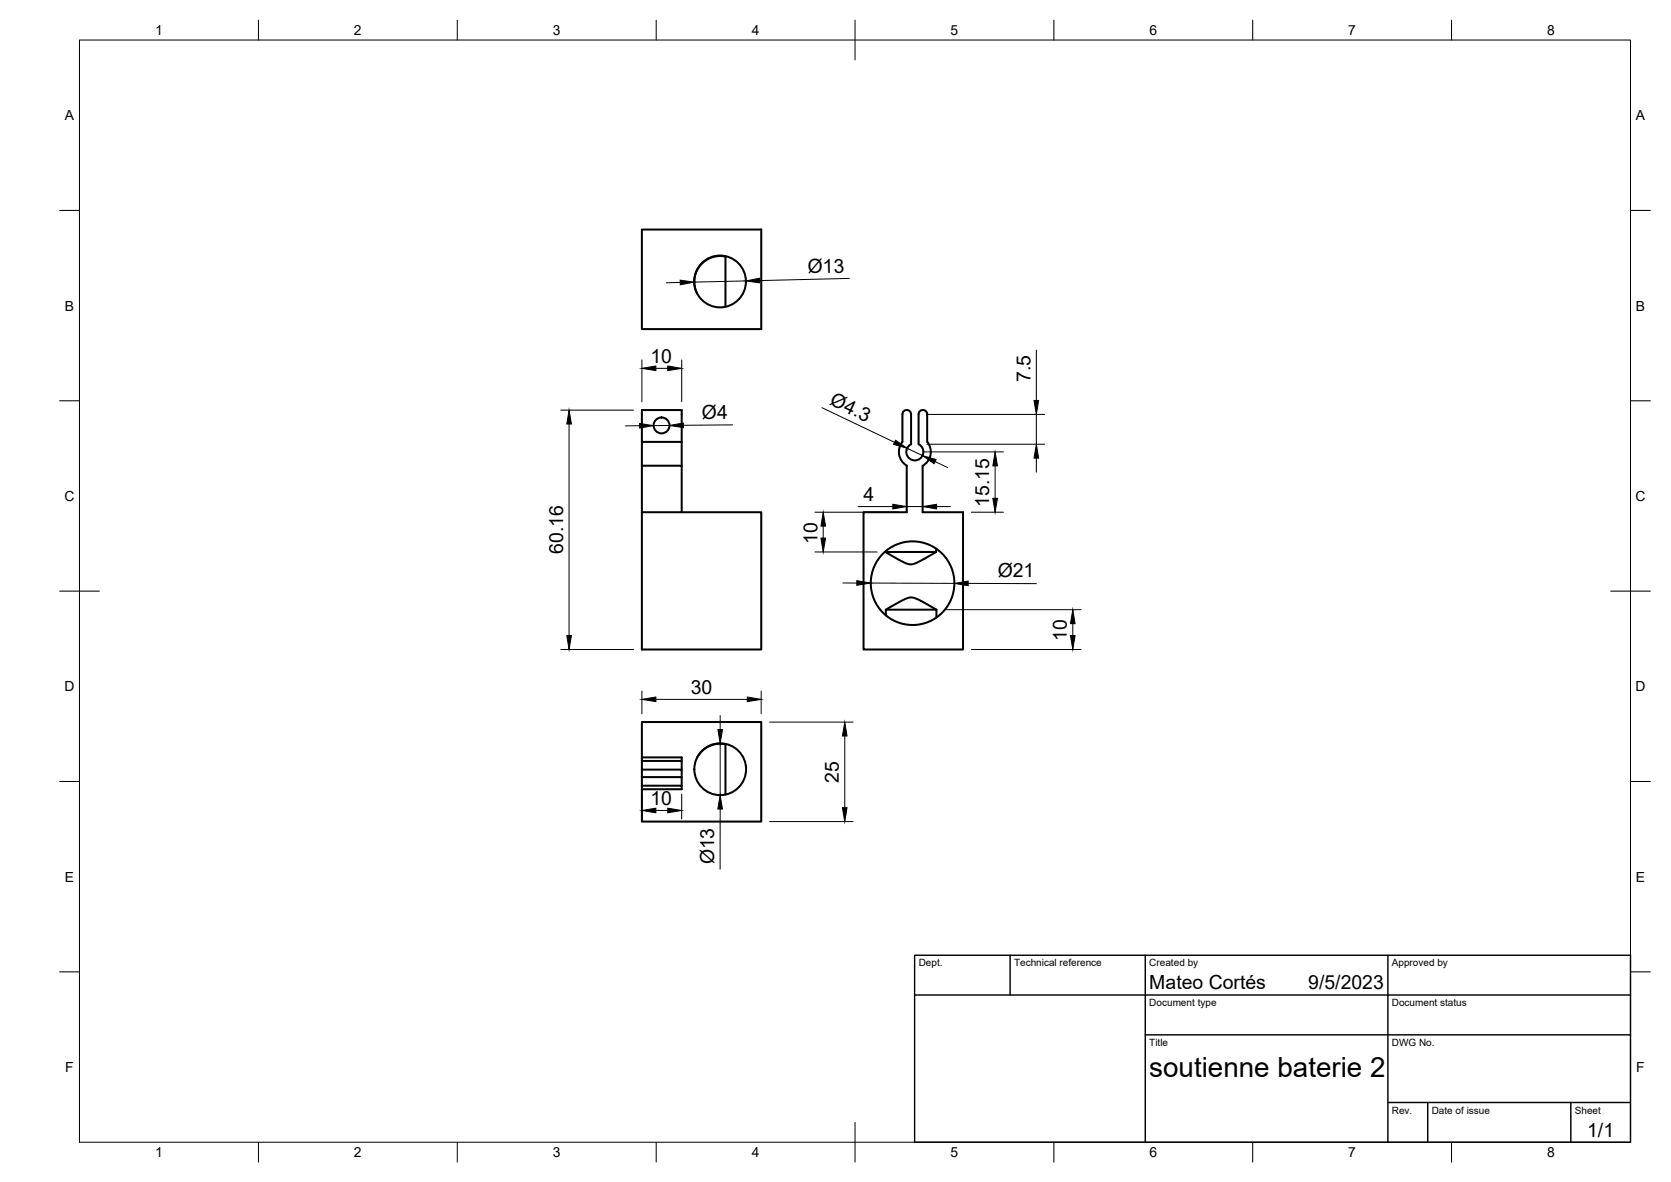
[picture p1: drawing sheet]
<svg xmlns="http://www.w3.org/2000/svg" width="420mm" height="297mm" viewBox="0 0 420 297" stroke-linecap="round" stroke-linejoin="round" font-family="sans-serif">
<!-- layer: Visible -->
<g fill="none" stroke="#000" stroke-width=".51">
<path d="M161.4 57.7h30v25h-30zM182.4 64.4v12.7M182.4 64.5l-1.9-.1-2 .5a6.6 6.6 0 0 0-3.3 8.8M161.4 111v6M171.4 111v-8h-10v8h10v6M226.9 111v-6.9a1.09 1.09 0 0 1 1.1-1.1 1.09 1.09 0 0 1 1.1 1.1v7.5a2.15 2.15 0 0 0-.7 3.3 2.15 2.15 0 0 0 3.3 0 2.15 2.15 0 0 0-.7-3.3v-7.5a1.09 1.09 0 0 1 1.1-1.1 1.09 1.09 0 0 1 1.1 1.1l-.1 6.9M226.9 111a4 4 0 0 0 1.1 6M233.1 111a4 4 0 0 1-1.1 6v11.7h10.1v34.5h-25v-34.5h10.9v-11.7M161.4 128.7v-11.7h10v11.7M161.4 128.7h30v34.5h-30zM222.6 138.6v.1M235.4 137.9v.8h-12.8l4.7 2.7 1.4 .4h.7l1.1-.4 4.9-2.7"/>
<path d="M222.7 154.7v-1.5h12.8v2M222.7 153.2l4-2.2 2.1-.9 .8 .1 1.1 .4 4.8 2.6M161.4 193.4v1.9M161.4 191.2v2.2h10v1.9M161.4 190.3v.9h10v2.2M161.4 197.4v.9M161.4 195.3h10v2.1M171.4 191.2v-.9h-10v-8.9h30v25.1h-30v-8.2h10v-.9h-10v-2.1M182.4 187.1l-2.1-.1-2.1 .6-1.6 1.1-1.4 1.7M182.4 187v12.7"/>
<circle cx="181" cy="70.7" r="6.5"/>
<circle cx="166.3" cy="106.9" r="2"/>
<circle cx="229.5" cy="146.6" r="10.5"/>
<circle cx="181.1" cy="193.3" r="6.5"/>
</g>
<!-- layer: BORDER -->
<g fill="none" stroke="#000" stroke-width=".25">
<path d="M20 10.1h390v276.9h-390zM65 5.1v5M115 5.1v5M165 5.1v5M215 5.1v10M265 5.1v5M315 5.1v5M365 5.1v5M15 52.9h5M410 52.9h5M15 100.7h5M410 100.7h5"/>
<path d="M15 148.6h10M405 148.6h10M15 196.4h5M410 196.4h5M15 244.2h5M410 244.2h5M65 287v5M115 287v5M165 287v5M215 282.1v9.9M265 287v5M315 287v5"/>
<path d="M365 287v5"/>
</g>
<!-- layer: TITLEBLOCK -->
<path d="M230 240.1h180v46.9h-180zM230 250h180M254 240.1v9.9M288 240.1v46.9M349 240.1v46.9M288 260.1h122M349 277.1h61M359 277.1v9.9M395 277.1v9.9" fill="none" stroke="#000" stroke-width=".36"/>
<!-- layer: FD_Dimensions -->
<g fill="none" stroke="#000" stroke-width=".25">
<path d="M171 71l-3.5 .1M187.5 70.6l-13 .3M213.6 70l-22.6 .5M161.4 90.5v10.5M164.9 92.6h3M171.4 90.5v10.5M260.6 88v12.6M141 103.1h18.3M143.1 106.6v53.1M160.8 107h-3.5M168.3 106.9l-4 .1M184.2 106.8l-12.4 .1"/>
<path d="M206.7 102.5l18.2 8.7M228.1 112.7l3.9 1.8M232.1 113.6h20.2M233.1 111.6h29.6M233.1 104.1h29.6M235.1 116l3.2 1.5M250.2 117.1v8.1M260.6 104.1v7.5M260.6 115.1v3.5M204.9 128.7h21M204.9 138.7h15.6M207 132.2v3"/>
<path d="M215.8 127.3h8.7M228 127.3h4M235.5 127.3h3.5M244.2 128.7h8.1M211.9 146.5h3.5M218.9 146.5l21 .1M237.6 153.2h34.2M243.4 146.6l17.2 .1M269.7 156.7v3M141 163.2h18.3M161.4 173.7v5.7M164.9 175.8h23"/>
<path d="M181.1 179.8v3.5M191.4 173.7v5.7M244.2 163.2h27.6M161.4 199.6v6.2M171.4 199.6v6.2M181.1 186.8v13M193.5 181.5h21M212.4 185v18M164.9 203.7h3M181.1 203.3v15.1M193.5 206.5h21"/>
</g>
<g fill="#000" stroke="#000" stroke-width=".25">
<path d="M171 70.4l3.5 .5-3.5 .7zM187.5 70.6l3.5-.7 .1 1.2zM161.4 92.6l3.5-.6v1.1zM167.9 92l3.5 .6-3.5 .5zM143.1 103.1l.6 3.5h-1.2zM160.8 106.4l3.5 .6-3.5 .6zM168.3 106.9l3.5-.6v1.2zM225.2 110.6l2.9 2.1-3.4-1zM232 114.5l3.4 1-.5 1zM250.2 113.6l.6 3.5h-1.2zM260.6 111.6l.6 3.5h-1.2zM260 100.6h1.2l-.6 3.5z"/>
<path d="M207 128.7l.6 3.5h-1.2zM206.4 135.2h1.2l-.6 3.5zM224.5 126.7l3.5 .6-3.5 .6zM232 127.3l3.5-.6v1.2zM249.6 125.2h1.2l-.6 3.5zM142.5 159.7h1.2l-.6 3.5zM215.4 145.9l3.5 .6-3.5 .6zM239.9 146.6l3.5-.6v1.2zM269.7 153.2l.6 3.5h-1.1zM269.2 159.7h1.1l-.6 3.5zM161.4 175.8l3.5-.6v1.1zM187.9 175.2l3.5 .6-3.5 .5z"/>
<path d="M180.5 183.3h1.2l-.6 3.5zM212.4 181.5l.6 3.5h-1.2zM161.4 203.7l3.5-.6v1.2zM167.9 203.1l3.5 .6-3.5 .6zM181.1 199.8l.6 3.5h-1.2zM211.8 203h1.2l-.6 3.5z"/>
</g>
<text font-size="7" x="289" y="270.6">soutienne baterie 2</text>
<g font-size="4.9">
<text x="203.1" y="68.7" transform="rotate(-1 203.1 68.7)">Ø13</text>
<text x="163.5" y="91.1">10</text>
<text x="259.1" y="96" transform="rotate(-90 259.1 96)">7.5</text>
<text x="208.4" y="101.6" transform="rotate(25 208.4 101.6)">Ø4.3</text>
<text x="176.5" y="105.3" transform="rotate(-1 176.5 105.3)">Ø4</text>
<text x="217.1" y="125.9">4</text>
<text x="248.8" y="127.4" transform="rotate(-90 248.8 127.4)">15.15</text>
<text x="205.5" y="136.6" transform="rotate(-90 205.5 136.6)">10</text>
<text x="141.6" y="139.2" transform="rotate(-90 141.6 139.2)">60.16</text>
<text x="250.9" y="145.1">Ø21</text>
<text x="268.3" y="161.1" transform="rotate(-90 268.3 161.1)">10</text>
<text x="173.7" y="174.3">30</text>
<text x="210.9" y="196.7" transform="rotate(-90 210.9 196.7)">25</text>
<text x="163.5" y="202.2">10</text>
<text x="179.5" y="217.2" transform="rotate(-90 179.5 217.2)">Ø13</text>
<text x="289" y="248.5">Mateo Cortés</text>
<text x="329" y="248.5">9/5/2023</text>
<text x="399.1" y="285.7">1/1</text>
</g>
<g font-size="3.5">
<text x="39" y="8.8">1</text>
<text x="89" y="8.8">2</text>
<text x="139" y="8.8">3</text>
<text x="189" y="8.8">4</text>
<text x="239" y="8.8">5</text>
<text x="289" y="8.8">6</text>
<text x="339" y="8.8">7</text>
<text x="389" y="8.8">8</text>
<text x="16.3" y="30.2">A</text>
<text x="411.3" y="30.2">A</text>
<text x="16.3" y="78">B</text>
<text x="411.3" y="78">B</text>
<text x="16.2" y="125.9">C</text>
<text x="411.2" y="125.9">C</text>
<text x="16.2" y="173.7">D</text>
<text x="411.2" y="173.7">D</text>
<text x="16.3" y="221.6">E</text>
<text x="411.3" y="221.6">E</text>
<text x="16.4" y="269.4">F</text>
<text x="411.4" y="269.4">F</text>
<text x="39" y="290.8">1</text>
<text x="89" y="290.8">2</text>
<text x="139" y="290.8">3</text>
<text x="189" y="290.8">4</text>
<text x="239" y="290.8">5</text>
<text x="289" y="290.8">6</text>
<text x="339" y="290.8">7</text>
<text x="389" y="290.8">8</text>
</g>
<g font-size="2.5">
<text x="231" y="242.9">Dept.</text>
<text x="255" y="242.9">Technical reference</text>
<text x="289" y="242.9">Created by</text>
<text x="350" y="242.9">Approved by</text>
<text x="289" y="252.8">Document type</text>
<text x="350" y="252.8">Document status</text>
<text x="289" y="262.9">Title</text>
<text x="350" y="262.9">DWG No.</text>
<text x="350" y="279.9">Rev.</text>
<text x="360" y="279.9">Date of issue</text>
<text x="396" y="279.9">Sheet</text>
</g>
</svg>
